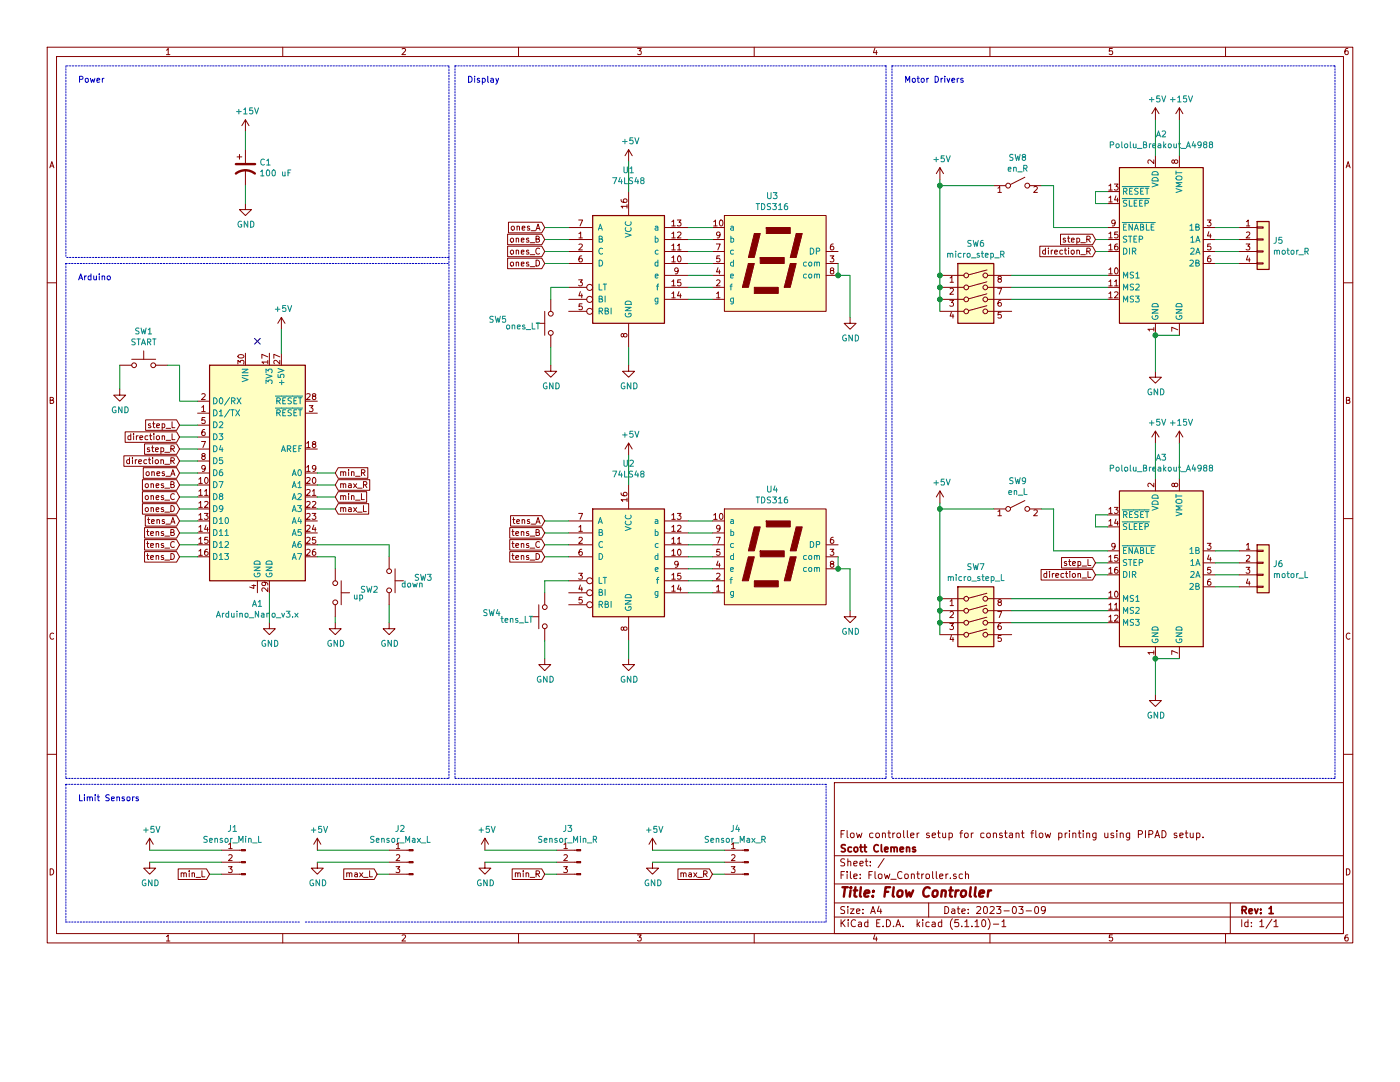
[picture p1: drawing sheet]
EESchema Schematic File Version 4
EELAYER 30 0
EELAYER END
$Descr A4 11693 8268
encoding utf-8
Sheet 1 1
Title "Flow Controller"
Date "2023-03-09"
Rev "1"
Comp "Scott Clemens"
Comment1 "Flow controller setup for constant flow printing using PIPAD setup."
Comment2 ""
Comment3 ""
Comment4 ""
$EndDescr
$Comp
L Device:CP1 C1
U 1 1
P 2050 1400
F 0 "C1" H 2165 1446 50  0000 L CNN
F 1 "100 uF" H 2165 1355 50  0000 L CNN
F 2 "" H 2050 1400 50  0001 C CNN
F 3 "~" H 2050 1400 50  0001 C CNN
	1    2050 1400
	1    0    0    -1  
$EndComp
$Comp
L power:GND #PWR06
U 1 1
P 2250 5200
F 0 "#PWR06" H 2250 4950 50  0001 C CNN
F 1 "GND" H 2255 5027 50  0000 C CNN
F 2 "" H 2250 5200 50  0001 C CNN
F 3 "" H 2250 5200 50  0001 C CNN
	1    2250 5200
	1    0    0    -1  
$EndComp
$Comp
L power:+5V #PWR07
U 1 1
P 2350 2750
F 0 "#PWR07" H 2350 2600 50  0001 C CNN
F 1 "+5V" H 2365 2923 50  0000 C CNN
F 2 "" H 2350 2750 50  0001 C CNN
F 3 "" H 2350 2750 50  0001 C CNN
	1    2350 2750
	1    0    0    -1  
$EndComp
NoConn ~ 2150 2850
$Comp
L MCU_Module:Arduino_Nano_v3.x A1
U 1 1
P 2150 3950
F 0 "A1" H 2150 2861 50  0000 C CNN
F 1 "Arduino_Nano_v3.x" H 2150 2770 50  0000 C CNN
F 2 "Module:Arduino_Nano" H 2150 3950 50  0001 C CIN
F 3 "http://www.mouser.com/pdfdocs/Gravitech_Arduino_Nano3_0.pdf" H 2150 3950 50  0001 C CNN
	1    2150 3950
	1    0    0    -1  
$EndComp
Wire Wire Line
	2350 2950 2350 2750
Wire Wire Line
	2250 4950 2250 5200
$Comp
L power:+15V #PWR04
U 1 1
P 2050 1100
F 0 "#PWR04" H 2050 950 50  0001 C CNN
F 1 "+15V" H 2065 1273 50  0000 C CNN
F 2 "" H 2050 1100 50  0001 C CNN
F 3 "" H 2050 1100 50  0001 C CNN
	1    2050 1100
	1    0    0    -1  
$EndComp
$Comp
L power:GND #PWR05
U 1 1
P 2050 1700
F 0 "#PWR05" H 2050 1450 50  0001 C CNN
F 1 "GND" H 2055 1527 50  0000 C CNN
F 2 "" H 2050 1700 50  0001 C CNN
F 3 "" H 2050 1700 50  0001 C CNN
	1    2050 1700
	1    0    0    -1  
$EndComp
Wire Wire Line
	2050 1250 2050 1100
Wire Wire Line
	2050 1550 2050 1700
$Comp
L Driver_Motor:Pololu_Breakout_A4988 A3
U 1 1
P 9650 4700
F 0 "A3" H 9700 5581 50  0000 C CNN
F 1 "Pololu_Breakout_A4988" H 9700 5490 50  0000 C CNN
F 2 "Module:Pololu_Breakout-16_15.2x20.3mm" H 9925 3950 50  0001 L CNN
F 3 "https://www.pololu.com/product/2980/pictures" H 9750 4400 50  0001 C CNN
	1    9650 4700
	1    0    0    -1  
$EndComp
$Comp
L Connector_Generic:Conn_01x04 J6
U 1 1
P 10550 4700
F 0 "J6" H 10630 4692 50  0000 L CNN
F 1 "motor_L" H 10630 4601 50  0000 L CNN
F 2 "" H 10550 4700 50  0001 C CNN
F 3 "~" H 10550 4700 50  0001 C CNN
	1    10550 4700
	1    0    0    -1  
$EndComp
$Comp
L Switch:SW_DIP_x04 SW7
U 1 1
P 8150 5200
F 0 "SW7" H 8150 5667 50  0000 C CNN
F 1 "micro_step_L" H 8150 5576 50  0000 C CNN
F 2 "" H 8150 5200 50  0001 C CNN
F 3 "~" H 8150 5200 50  0001 C CNN
	1    8150 5200
	1    0    0    -1  
$EndComp
Wire Wire Line
	9250 4300 9150 4300
Wire Wire Line
	9150 4300 9150 4400
Wire Wire Line
	9150 4400 9250 4400
$Comp
L power:GND #PWR029
U 1 1
P 9650 5800
F 0 "#PWR029" H 9650 5550 50  0001 C CNN
F 1 "GND" H 9655 5627 50  0000 C CNN
F 2 "" H 9650 5800 50  0001 C CNN
F 3 "" H 9650 5800 50  0001 C CNN
	1    9650 5800
	1    0    0    -1  
$EndComp
Wire Wire Line
	9850 5500 9650 5500
Wire Wire Line
	9650 5800 9650 5500
Connection ~ 9650 5500
$Comp
L power:+5V #PWR028
U 1 1
P 9650 3700
F 0 "#PWR028" H 9650 3550 50  0001 C CNN
F 1 "+5V" H 9665 3873 50  0000 C CNN
F 2 "" H 9650 3700 50  0001 C CNN
F 3 "" H 9650 3700 50  0001 C CNN
	1    9650 3700
	1    0    0    -1  
$EndComp
Wire Wire Line
	9650 4000 9650 3700
$Comp
L power:+5V #PWR025
U 1 1
P 7850 4200
F 0 "#PWR025" H 7850 4050 50  0001 C CNN
F 1 "+5V" H 7865 4373 50  0000 C CNN
F 2 "" H 7850 4200 50  0001 C CNN
F 3 "" H 7850 4200 50  0001 C CNN
	1    7850 4200
	1    0    0    -1  
$EndComp
Connection ~ 7850 5000
Wire Wire Line
	7850 5000 7850 5100
Connection ~ 7850 5100
Wire Wire Line
	7850 5100 7850 5200
Connection ~ 7850 5200
Wire Wire Line
	7850 5200 7850 5300
$Comp
L power:+15V #PWR031
U 1 1
P 9850 3700
F 0 "#PWR031" H 9850 3550 50  0001 C CNN
F 1 "+15V" H 9865 3873 50  0000 C CNN
F 2 "" H 9850 3700 50  0001 C CNN
F 3 "" H 9850 3700 50  0001 C CNN
	1    9850 3700
	1    0    0    -1  
$EndComp
Wire Wire Line
	9250 5000 8450 5000
Wire Wire Line
	8450 5100 9250 5100
Wire Wire Line
	9250 5200 8450 5200
Text GLabel 9150 4700 0    50   Input ~ 0
step_L
Text GLabel 9150 4800 0    50   Input ~ 0
direction_L
Wire Wire Line
	9150 4700 9250 4700
Wire Wire Line
	9250 4800 9150 4800
Wire Wire Line
	9850 4000 9850 3700
Text GLabel 1500 3550 0    50   Input ~ 0
step_L
Text GLabel 1500 3650 0    50   Input ~ 0
direction_L
Text GLabel 1500 3750 0    50   Input ~ 0
step_R
Text GLabel 1500 3850 0    50   Input ~ 0
direction_R
Wire Wire Line
	1500 3550 1650 3550
Wire Wire Line
	1650 3650 1500 3650
Wire Wire Line
	1500 3750 1650 3750
Wire Wire Line
	1650 3850 1500 3850
$Comp
L Connector:Conn_01x03_Male J1
U 1 1
P 2050 7200
F 0 "J1" H 2158 7481 50  0000 C CNN
F 1 "Sensor_Min_L" H 2158 7390 50  0000 C CNN
F 2 "" H 2050 7200 50  0001 C CNN
F 3 "~" H 2050 7200 50  0001 C CNN
	1    2050 7200
	-1   0    0    -1  
$EndComp
$Comp
L power:GND #PWR03
U 1 1
P 1250 7200
F 0 "#PWR03" H 1250 6950 50  0001 C CNN
F 1 "GND" H 1255 7027 50  0000 C CNN
F 2 "" H 1250 7200 50  0001 C CNN
F 3 "" H 1250 7200 50  0001 C CNN
	1    1250 7200
	1    0    0    -1  
$EndComp
$Comp
L power:+5V #PWR02
U 1 1
P 1250 7100
F 0 "#PWR02" H 1250 6950 50  0001 C CNN
F 1 "+5V" H 1265 7273 50  0000 C CNN
F 2 "" H 1250 7100 50  0001 C CNN
F 3 "" H 1250 7100 50  0001 C CNN
	1    1250 7100
	1    0    0    -1  
$EndComp
Text GLabel 2800 4050 2    50   Input ~ 0
max_R
Text GLabel 2800 3950 2    50   Input ~ 0
min_R
Text GLabel 2800 4250 2    50   Input ~ 0
max_L
Text GLabel 2800 4150 2    50   Input ~ 0
min_L
Text GLabel 1750 7300 0    50   Input ~ 0
min_L
Wire Wire Line
	1750 7300 1850 7300
Wire Wire Line
	1850 7200 1250 7200
Wire Wire Line
	1250 7100 1850 7100
$Comp
L Connector:Conn_01x03_Male J2
U 1 1
P 3450 7200
F 0 "J2" H 3558 7481 50  0000 C CNN
F 1 "Sensor_Max_L" H 3558 7390 50  0000 C CNN
F 2 "" H 3450 7200 50  0001 C CNN
F 3 "~" H 3450 7200 50  0001 C CNN
	1    3450 7200
	-1   0    0    -1  
$EndComp
$Comp
L power:GND #PWR09
U 1 1
P 2650 7200
F 0 "#PWR09" H 2650 6950 50  0001 C CNN
F 1 "GND" H 2655 7027 50  0000 C CNN
F 2 "" H 2650 7200 50  0001 C CNN
F 3 "" H 2650 7200 50  0001 C CNN
	1    2650 7200
	1    0    0    -1  
$EndComp
$Comp
L power:+5V #PWR08
U 1 1
P 2650 7100
F 0 "#PWR08" H 2650 6950 50  0001 C CNN
F 1 "+5V" H 2665 7273 50  0000 C CNN
F 2 "" H 2650 7100 50  0001 C CNN
F 3 "" H 2650 7100 50  0001 C CNN
	1    2650 7100
	1    0    0    -1  
$EndComp
Text GLabel 3150 7300 0    50   Input ~ 0
max_L
Wire Wire Line
	3150 7300 3250 7300
Wire Wire Line
	3250 7200 2650 7200
Wire Wire Line
	2650 7100 3250 7100
$Comp
L Connector:Conn_01x03_Male J3
U 1 1
P 4850 7200
F 0 "J3" H 4958 7481 50  0000 C CNN
F 1 "Sensor_Min_R" H 4958 7390 50  0000 C CNN
F 2 "" H 4850 7200 50  0001 C CNN
F 3 "~" H 4850 7200 50  0001 C CNN
	1    4850 7200
	-1   0    0    -1  
$EndComp
$Comp
L power:GND #PWR013
U 1 1
P 4050 7200
F 0 "#PWR013" H 4050 6950 50  0001 C CNN
F 1 "GND" H 4055 7027 50  0000 C CNN
F 2 "" H 4050 7200 50  0001 C CNN
F 3 "" H 4050 7200 50  0001 C CNN
	1    4050 7200
	1    0    0    -1  
$EndComp
$Comp
L power:+5V #PWR012
U 1 1
P 4050 7100
F 0 "#PWR012" H 4050 6950 50  0001 C CNN
F 1 "+5V" H 4065 7273 50  0000 C CNN
F 2 "" H 4050 7100 50  0001 C CNN
F 3 "" H 4050 7100 50  0001 C CNN
	1    4050 7100
	1    0    0    -1  
$EndComp
Text GLabel 4550 7300 0    50   Input ~ 0
min_R
Wire Wire Line
	4550 7300 4650 7300
Wire Wire Line
	4650 7200 4050 7200
Wire Wire Line
	4050 7100 4650 7100
$Comp
L Connector:Conn_01x03_Male J4
U 1 1
P 6250 7200
F 0 "J4" H 6358 7481 50  0000 C CNN
F 1 "Sensor_Max_R" H 6358 7390 50  0000 C CNN
F 2 "" H 6250 7200 50  0001 C CNN
F 3 "~" H 6250 7200 50  0001 C CNN
	1    6250 7200
	-1   0    0    -1  
$EndComp
$Comp
L power:GND #PWR021
U 1 1
P 5450 7200
F 0 "#PWR021" H 5450 6950 50  0001 C CNN
F 1 "GND" H 5455 7027 50  0000 C CNN
F 2 "" H 5450 7200 50  0001 C CNN
F 3 "" H 5450 7200 50  0001 C CNN
	1    5450 7200
	1    0    0    -1  
$EndComp
$Comp
L power:+5V #PWR020
U 1 1
P 5450 7100
F 0 "#PWR020" H 5450 6950 50  0001 C CNN
F 1 "+5V" H 5465 7273 50  0000 C CNN
F 2 "" H 5450 7100 50  0001 C CNN
F 3 "" H 5450 7100 50  0001 C CNN
	1    5450 7100
	1    0    0    -1  
$EndComp
Text GLabel 5950 7300 0    50   Input ~ 0
max_R
Wire Wire Line
	5950 7300 6050 7300
Wire Wire Line
	6050 7200 5450 7200
Wire Wire Line
	5450 7100 6050 7100
Wire Wire Line
	2650 3950 2800 3950
Wire Wire Line
	2800 4050 2650 4050
Wire Wire Line
	2650 4150 2800 4150
Wire Wire Line
	2800 4250 2650 4250
Wire Notes Line
	2500 7700 550  7700
Wire Notes Line
	2550 7700 6900 7700
$Comp
L Switch:SW_SPST SW9
U 1 1
P 8500 4250
F 0 "SW9" H 8500 4485 50  0000 C CNN
F 1 "en_L" H 8500 4394 50  0000 C CNN
F 2 "" H 8500 4250 50  0001 C CNN
F 3 "~" H 8500 4250 50  0001 C CNN
	1    8500 4250
	1    0    0    -1  
$EndComp
Wire Wire Line
	9250 4600 8800 4600
Wire Wire Line
	8800 4600 8800 4250
Wire Wire Line
	8800 4250 8700 4250
Wire Wire Line
	8300 4250 7850 4250
Wire Wire Line
	7850 4250 7850 4200
Wire Wire Line
	7850 4250 7850 5000
Connection ~ 7850 4250
$Comp
L Driver_Motor:Pololu_Breakout_A4988 A2
U 1 1
P 9650 2000
F 0 "A2" H 9700 2881 50  0000 C CNN
F 1 "Pololu_Breakout_A4988" H 9700 2790 50  0000 C CNN
F 2 "Module:Pololu_Breakout-16_15.2x20.3mm" H 9925 1250 50  0001 L CNN
F 3 "https://www.pololu.com/product/2980/pictures" H 9750 1700 50  0001 C CNN
	1    9650 2000
	1    0    0    -1  
$EndComp
$Comp
L Connector_Generic:Conn_01x04 J5
U 1 1
P 10550 2000
F 0 "J5" H 10630 1992 50  0000 L CNN
F 1 "motor_R" H 10630 1901 50  0000 L CNN
F 2 "" H 10550 2000 50  0001 C CNN
F 3 "~" H 10550 2000 50  0001 C CNN
	1    10550 2000
	1    0    0    -1  
$EndComp
$Comp
L Switch:SW_DIP_x04 SW6
U 1 1
P 8150 2500
F 0 "SW6" H 8150 2967 50  0000 C CNN
F 1 "micro_step_R" H 8150 2876 50  0000 C CNN
F 2 "" H 8150 2500 50  0001 C CNN
F 3 "~" H 8150 2500 50  0001 C CNN
	1    8150 2500
	1    0    0    -1  
$EndComp
Wire Wire Line
	9250 1600 9150 1600
Wire Wire Line
	9150 1600 9150 1700
Wire Wire Line
	9150 1700 9250 1700
$Comp
L power:GND #PWR027
U 1 1
P 9650 3100
F 0 "#PWR027" H 9650 2850 50  0001 C CNN
F 1 "GND" H 9655 2927 50  0000 C CNN
F 2 "" H 9650 3100 50  0001 C CNN
F 3 "" H 9650 3100 50  0001 C CNN
	1    9650 3100
	1    0    0    -1  
$EndComp
Wire Wire Line
	9850 2800 9650 2800
Wire Wire Line
	9650 3100 9650 2800
Connection ~ 9650 2800
$Comp
L power:+5V #PWR026
U 1 1
P 9650 1000
F 0 "#PWR026" H 9650 850 50  0001 C CNN
F 1 "+5V" H 9665 1173 50  0000 C CNN
F 2 "" H 9650 1000 50  0001 C CNN
F 3 "" H 9650 1000 50  0001 C CNN
	1    9650 1000
	1    0    0    -1  
$EndComp
Wire Wire Line
	9650 1300 9650 1000
$Comp
L power:+5V #PWR024
U 1 1
P 7850 1500
F 0 "#PWR024" H 7850 1350 50  0001 C CNN
F 1 "+5V" H 7865 1673 50  0000 C CNN
F 2 "" H 7850 1500 50  0001 C CNN
F 3 "" H 7850 1500 50  0001 C CNN
	1    7850 1500
	1    0    0    -1  
$EndComp
Connection ~ 7850 2300
Wire Wire Line
	7850 2300 7850 2400
Connection ~ 7850 2400
Wire Wire Line
	7850 2400 7850 2500
Connection ~ 7850 2500
Wire Wire Line
	7850 2500 7850 2600
$Comp
L power:+15V #PWR030
U 1 1
P 9850 1000
F 0 "#PWR030" H 9850 850 50  0001 C CNN
F 1 "+15V" H 9865 1173 50  0000 C CNN
F 2 "" H 9850 1000 50  0001 C CNN
F 3 "" H 9850 1000 50  0001 C CNN
	1    9850 1000
	1    0    0    -1  
$EndComp
Wire Wire Line
	9250 2300 8450 2300
Wire Wire Line
	8450 2400 9250 2400
Wire Wire Line
	9250 2500 8450 2500
Text GLabel 9150 2000 0    50   Input ~ 0
step_R
Text GLabel 9150 2100 0    50   Input ~ 0
direction_R
Wire Wire Line
	9150 2000 9250 2000
Wire Wire Line
	9250 2100 9150 2100
Wire Wire Line
	9850 1300 9850 1000
$Comp
L Switch:SW_SPST SW8
U 1 1
P 8500 1550
F 0 "SW8" H 8500 1785 50  0000 C CNN
F 1 "en_R" H 8500 1694 50  0000 C CNN
F 2 "" H 8500 1550 50  0001 C CNN
F 3 "~" H 8500 1550 50  0001 C CNN
	1    8500 1550
	1    0    0    -1  
$EndComp
Wire Wire Line
	9250 1900 8800 1900
Wire Wire Line
	8800 1900 8800 1550
Wire Wire Line
	8800 1550 8700 1550
Wire Wire Line
	8300 1550 7850 1550
Wire Wire Line
	7850 1550 7850 1500
Wire Wire Line
	7850 1550 7850 2300
Connection ~ 7850 1550
$Comp
L Switch:SW_Push SW1
U 1 1
P 1200 3050
F 0 "SW1" H 1200 3335 50  0000 C CNN
F 1 "START" H 1200 3244 50  0000 C CNN
F 2 "" H 1200 3250 50  0001 C CNN
F 3 "~" H 1200 3250 50  0001 C CNN
	1    1200 3050
	1    0    0    -1  
$EndComp
$Comp
L power:GND #PWR01
U 1 1
P 1000 3250
F 0 "#PWR01" H 1000 3000 50  0001 C CNN
F 1 "GND" H 1005 3077 50  0000 C CNN
F 2 "" H 1000 3250 50  0001 C CNN
F 3 "" H 1000 3250 50  0001 C CNN
	1    1000 3250
	1    0    0    -1  
$EndComp
Wire Wire Line
	1000 3050 1000 3250
Wire Wire Line
	1400 3050 1500 3050
Wire Wire Line
	1500 3050 1500 3350
Wire Wire Line
	1500 3350 1650 3350
$Comp
L 74xx:74LS48 U1
U 1 1
P 5250 2200
F 0 "U1" H 5250 2981 50  0000 C CNN
F 1 "74LS48" H 5250 2890 50  0000 C CNN
F 2 "" H 5250 2200 50  0001 C CNN
F 3 "http://www.ti.com/lit/gpn/sn74LS48" H 5250 2200 50  0001 C CNN
	1    5250 2200
	1    0    0    -1  
$EndComp
$Comp
L power:+5V #PWR016
U 1 1
P 5250 1350
F 0 "#PWR016" H 5250 1200 50  0001 C CNN
F 1 "+5V" H 5265 1523 50  0000 C CNN
F 2 "" H 5250 1350 50  0001 C CNN
F 3 "" H 5250 1350 50  0001 C CNN
	1    5250 1350
	1    0    0    -1  
$EndComp
$Comp
L power:GND #PWR017
U 1 1
P 5250 3050
F 0 "#PWR017" H 5250 2800 50  0001 C CNN
F 1 "GND" H 5255 2877 50  0000 C CNN
F 2 "" H 5250 3050 50  0001 C CNN
F 3 "" H 5250 3050 50  0001 C CNN
	1    5250 3050
	1    0    0    -1  
$EndComp
Wire Wire Line
	5250 1600 5250 1350
Wire Wire Line
	5250 2900 5250 3050
$Comp
L myLibrary:TDS316 U3
U 1 1
P 6450 2200
F 0 "U3" H 6450 2765 50  0000 C CNN
F 1 "TDS316" H 6450 2674 50  0000 C CNN
F 2 "" H 6450 2650 50  0001 C CNN
F 3 "" H 6450 2650 50  0001 C CNN
	1    6450 2200
	1    0    0    -1  
$EndComp
Text GLabel 4550 1900 0    50   Input ~ 0
ones_A
Text GLabel 4550 2000 0    50   Input ~ 0
ones_B
Text GLabel 4550 2100 0    50   Input ~ 0
ones_C
Text GLabel 4550 2200 0    50   Input ~ 0
ones_D
Wire Wire Line
	4550 1900 4750 1900
Wire Wire Line
	4750 2000 4550 2000
Wire Wire Line
	4550 2100 4750 2100
Wire Wire Line
	4750 2200 4550 2200
$Comp
L power:GND #PWR022
U 1 1
P 7100 2650
F 0 "#PWR022" H 7100 2400 50  0001 C CNN
F 1 "GND" H 7105 2477 50  0000 C CNN
F 2 "" H 7100 2650 50  0001 C CNN
F 3 "" H 7100 2650 50  0001 C CNN
	1    7100 2650
	1    0    0    -1  
$EndComp
Wire Wire Line
	5950 1900 5750 1900
Wire Wire Line
	5750 2000 5950 2000
Wire Wire Line
	5950 2100 5750 2100
Wire Wire Line
	5750 2200 5950 2200
Wire Wire Line
	5950 2300 5750 2300
Wire Wire Line
	5750 2400 5950 2400
Wire Wire Line
	5950 2500 5750 2500
Wire Wire Line
	7000 2200 7000 2300
Wire Wire Line
	7000 2300 7100 2300
Wire Wire Line
	7100 2300 7100 2650
Connection ~ 7000 2300
Wire Wire Line
	10150 4600 10350 4600
Wire Wire Line
	10350 4700 10150 4700
Wire Wire Line
	10150 4800 10350 4800
Wire Wire Line
	10350 4900 10150 4900
Wire Wire Line
	10150 1900 10350 1900
Wire Wire Line
	10350 2000 10150 2000
Wire Wire Line
	10150 2100 10350 2100
Wire Wire Line
	10350 2200 10150 2200
$Comp
L 74xx:74LS48 U2
U 1 1
P 5250 4650
F 0 "U2" H 5250 5431 50  0000 C CNN
F 1 "74LS48" H 5250 5340 50  0000 C CNN
F 2 "" H 5250 4650 50  0001 C CNN
F 3 "http://www.ti.com/lit/gpn/sn74LS48" H 5250 4650 50  0001 C CNN
	1    5250 4650
	1    0    0    -1  
$EndComp
$Comp
L power:+5V #PWR018
U 1 1
P 5250 3800
F 0 "#PWR018" H 5250 3650 50  0001 C CNN
F 1 "+5V" H 5265 3973 50  0000 C CNN
F 2 "" H 5250 3800 50  0001 C CNN
F 3 "" H 5250 3800 50  0001 C CNN
	1    5250 3800
	1    0    0    -1  
$EndComp
$Comp
L power:GND #PWR019
U 1 1
P 5250 5500
F 0 "#PWR019" H 5250 5250 50  0001 C CNN
F 1 "GND" H 5255 5327 50  0000 C CNN
F 2 "" H 5250 5500 50  0001 C CNN
F 3 "" H 5250 5500 50  0001 C CNN
	1    5250 5500
	1    0    0    -1  
$EndComp
Wire Wire Line
	5250 4050 5250 3800
Wire Wire Line
	5250 5350 5250 5500
$Comp
L myLibrary:TDS316 U4
U 1 1
P 6450 4650
F 0 "U4" H 6450 5215 50  0000 C CNN
F 1 "TDS316" H 6450 5124 50  0000 C CNN
F 2 "" H 6450 5100 50  0001 C CNN
F 3 "" H 6450 5100 50  0001 C CNN
	1    6450 4650
	1    0    0    -1  
$EndComp
Text GLabel 4550 4350 0    50   Input ~ 0
tens_A
Text GLabel 4550 4450 0    50   Input ~ 0
tens_B
Text GLabel 4550 4550 0    50   Input ~ 0
tens_C
Text GLabel 4550 4650 0    50   Input ~ 0
tens_D
Wire Wire Line
	4550 4350 4750 4350
Wire Wire Line
	4750 4450 4550 4450
Wire Wire Line
	4550 4550 4750 4550
Wire Wire Line
	4750 4650 4550 4650
$Comp
L power:GND #PWR023
U 1 1
P 7100 5100
F 0 "#PWR023" H 7100 4850 50  0001 C CNN
F 1 "GND" H 7105 4927 50  0000 C CNN
F 2 "" H 7100 5100 50  0001 C CNN
F 3 "" H 7100 5100 50  0001 C CNN
	1    7100 5100
	1    0    0    -1  
$EndComp
Wire Wire Line
	5950 4350 5750 4350
Wire Wire Line
	5750 4450 5950 4450
Wire Wire Line
	5950 4550 5750 4550
Wire Wire Line
	5750 4650 5950 4650
Wire Wire Line
	5950 4750 5750 4750
Wire Wire Line
	5750 4850 5950 4850
Wire Wire Line
	5950 4950 5750 4950
Wire Wire Line
	7000 4650 7000 4750
Wire Wire Line
	7000 4750 7100 4750
Wire Wire Line
	7100 4750 7100 5100
Connection ~ 7000 4750
Text GLabel 1500 3950 0    50   Input ~ 0
ones_A
Text GLabel 1500 4050 0    50   Input ~ 0
ones_B
Text GLabel 1500 4150 0    50   Input ~ 0
ones_C
Text GLabel 1500 4250 0    50   Input ~ 0
ones_D
Text GLabel 1500 4350 0    50   Input ~ 0
tens_A
Text GLabel 1500 4450 0    50   Input ~ 0
tens_B
Text GLabel 1500 4550 0    50   Input ~ 0
tens_C
Text GLabel 1500 4650 0    50   Input ~ 0
tens_D
Wire Wire Line
	1650 3950 1500 3950
Wire Wire Line
	1500 4050 1650 4050
Wire Wire Line
	1650 4150 1500 4150
Wire Wire Line
	1500 4250 1650 4250
Wire Wire Line
	1650 4350 1500 4350
Wire Wire Line
	1500 4450 1650 4450
Wire Wire Line
	1650 4550 1500 4550
Wire Wire Line
	1500 4650 1650 4650
$Comp
L power:GND #PWR014
U 1 1
P 4550 5500
F 0 "#PWR014" H 4550 5250 50  0001 C CNN
F 1 "GND" H 4555 5327 50  0000 C CNN
F 2 "" H 4550 5500 50  0001 C CNN
F 3 "" H 4550 5500 50  0001 C CNN
	1    4550 5500
	1    0    0    -1  
$EndComp
$Comp
L Switch:SW_Push SW5
U 1 1
P 4600 2700
F 0 "SW5" V 4600 3142 50  0000 C TNN
F 1 "ones_LT" V 4600 2933 50  0000 C BNN
F 2 "" H 4600 2900 50  0001 C CNN
F 3 "~" H 4600 2900 50  0001 C CNN
	1    4600 2700
	0    -1   -1   0   
$EndComp
$Comp
L power:GND #PWR015
U 1 1
P 4600 3050
F 0 "#PWR015" H 4600 2800 50  0001 C CNN
F 1 "GND" H 4605 2877 50  0000 C CNN
F 2 "" H 4600 3050 50  0001 C CNN
F 3 "" H 4600 3050 50  0001 C CNN
	1    4600 3050
	1    0    0    -1  
$EndComp
Wire Wire Line
	4550 5500 4550 5350
Wire Wire Line
	4550 4950 4550 4850
Wire Wire Line
	4550 4850 4750 4850
Wire Wire Line
	4600 2900 4600 3050
Wire Wire Line
	4600 2500 4600 2400
Wire Wire Line
	4600 2400 4750 2400
$Comp
L Switch:SW_Push SW4
U 1 1
P 4550 5150
F 0 "SW4" V 4550 5514 50  0000 L TNN
F 1 "tens_LT" V 4550 5383 50  0000 C BNN
F 2 "" H 4550 5350 50  0001 C CNN
F 3 "~" H 4550 5350 50  0001 C CNN
	1    4550 5150
	0    -1   -1   0   
$EndComp
$Comp
L Switch:SW_Push SW2
U 1 1
P 2800 4950
F 0 "SW2" V 2800 5235 50  0000 C BNN
F 1 "up" V 2800 5144 50  0000 C TNN
F 2 "" H 2800 5150 50  0001 C CNN
F 3 "~" H 2800 5150 50  0001 C CNN
	1    2800 4950
	0    1    1    0   
$EndComp
$Comp
L Switch:SW_Push SW3
U 1 1
P 3250 4850
F 0 "SW3" V 3250 5135 50  0000 C BNN
F 1 "down" V 3250 5044 50  0000 C TNN
F 2 "" H 3250 5050 50  0001 C CNN
F 3 "~" H 3250 5050 50  0001 C CNN
	1    3250 4850
	0    1    1    0   
$EndComp
$Comp
L power:GND #PWR010
U 1 1
P 2800 5200
F 0 "#PWR010" H 2800 4950 50  0001 C CNN
F 1 "GND" H 2805 5027 50  0000 C CNN
F 2 "" H 2800 5200 50  0001 C CNN
F 3 "" H 2800 5200 50  0001 C CNN
	1    2800 5200
	1    0    0    -1  
$EndComp
$Comp
L power:GND #PWR011
U 1 1
P 3250 5200
F 0 "#PWR011" H 3250 4950 50  0001 C CNN
F 1 "GND" H 3255 5027 50  0000 C CNN
F 2 "" H 3250 5200 50  0001 C CNN
F 3 "" H 3250 5200 50  0001 C CNN
	1    3250 5200
	1    0    0    -1  
$EndComp
Wire Wire Line
	2650 4650 2800 4650
Wire Wire Line
	2800 4650 2800 4750
Wire Wire Line
	2800 5150 2800 5200
Wire Wire Line
	3250 5200 3250 5050
Wire Wire Line
	3250 4650 3250 4550
Wire Wire Line
	3250 4550 2650 4550
Wire Notes Line
	6900 7700 6900 6550
Wire Notes Line
	6900 6550 550  6550
Wire Notes Line
	550  6550 550  7700
Wire Notes Line
	550  6500 3750 6500
Wire Notes Line
	3750 6500 3750 550 
Wire Notes Line
	3750 2150 550  2150
Wire Notes Line
	550  2200 3750 2200
Wire Notes Line
	3750 550  550  550 
Wire Notes Line
	550  550  550  2150
Wire Notes Line
	550  2200 550  6500
Wire Notes Line
	3800 550  7400 550 
Wire Notes Line
	7450 550  11150 550 
Wire Notes Line
	3800 6500 7400 6500
Wire Notes Line
	11150 6500 7450 6500
Text Notes 650  6700 0    50   ~ 0
Limit Sensors
Text Notes 650  2350 0    50   ~ 0
Arduino
Text Notes 650  700  0    50   ~ 0
Power
Text Notes 3900 700  0    50   ~ 0
Display
Text Notes 7550 700  0    50   ~ 0
Motor Drivers
Wire Notes Line
	11150 550  11150 6500
Wire Notes Line
	7450 550  7450 6500
Wire Notes Line
	7400 550  7400 6500
Wire Notes Line
	3800 550  3800 6500
$EndSCHEMATC
